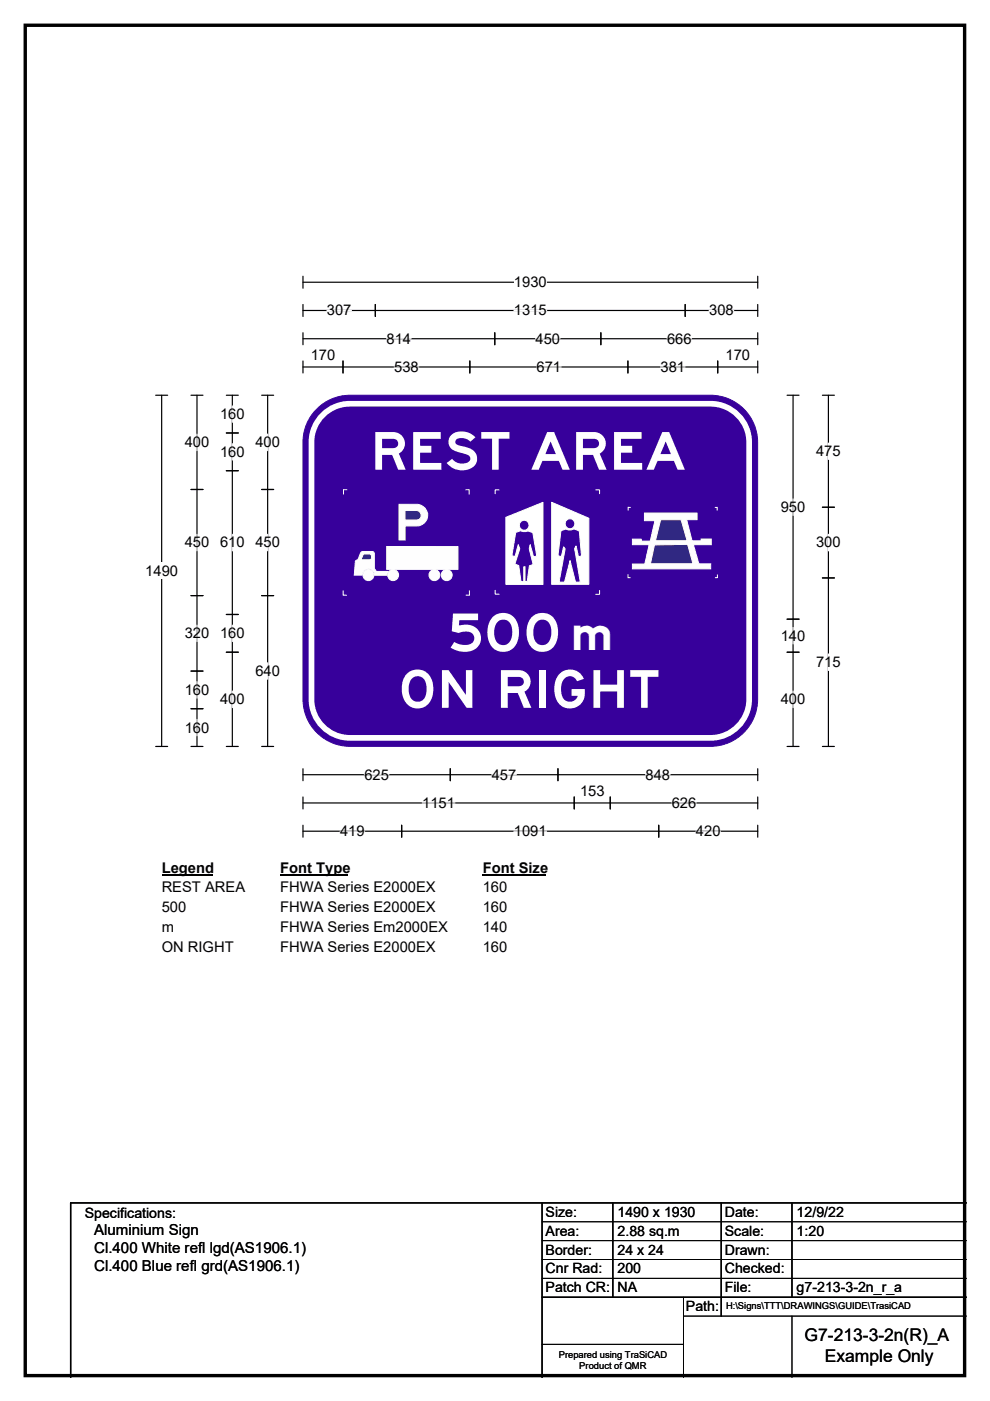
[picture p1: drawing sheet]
<svg xmlns="http://www.w3.org/2000/svg" width="210mm" height="297mm" viewBox="0 0 210 297" stroke-linecap="round" stroke-linejoin="round" font-family="sans-serif">
<path d="M5.4 5.4h199.2v286.3h-199.2z" fill="none" stroke="#000" stroke-width=".72"/>
<path d="M64.3 59.8h96.4M64.3 58.6v2.5M160.7 58.6v2.5" fill="none" stroke="#000" stroke-width=".25"/>
<path d="M109 58.1h7v3.5h-7z" fill="#fff"/>
<g fill="none" stroke="#000" stroke-width=".25">
<path d="M64.3 65.8h96.4M64.3 64.6v2.5M64.3 70.5v2.6M64.3 76.5v2.6M64.3 71.8h96.4M64.3 77.8h96.4M72.7 76.5v2.6M79.6 64.6v2.5M99.7 76.5v2.6M104.9 70.5v2.6M127.4 70.5v2.6M133.2 76.5v2.6"/>
<path d="M145.3 64.6v2.5M152.2 76.5v2.6M160.7 64.6v2.5M160.7 76.5v2.6M160.7 70.5v2.6M33 83.8h2.6M34.3 83.8v74.5M33 158.3h2.6M64.3 163v2.5M64.3 169v2.5M64.3 175v2.5M64.3 164.3h96.4"/>
<path d="M64.3 170.2h96.4M64.3 176.2h96.4M85.2 175v2.5M95.5 163v2.5M118.3 163v2.5M121.8 169v2.5M129.4 169v2.5M139.7 175v2.5M160.7 163v2.5M160.7 169v2.5M160.7 175v2.5"/>
</g>
<g fill="none" stroke="#fff" stroke-width=".25">
<path d="M69.3 65.8h5.2M82 71.8h5.2M83.6 77.8h5.2M109 65.8h7M113.6 71.8h5.2M113.8 77.8h5.2M140.1 77.8h5.2M141.5 71.8h5.2M150.4 65.8h5.2M72.1 176.2h5.2M77.3 164.3h5.2M89.6 170.2h6.9"/>
<path d="M104.3 164.3h5.2M109 176.2h6.9M136.9 164.3h5.2M142.5 170.2h5.2M147.6 176.2h5.2"/>
</g>
<path d="M30.8 119.3h7v3.5h-7z" fill="#fff"/>
<g fill="none" stroke="#000" stroke-width=".25">
<path d="M40.5 83.8h2.6M41.8 83.8v74.5M48 83.8h2.5M48 91.8h2.5M48 99.8h2.5M49.3 83.8v74.5M55.5 83.8h2.5M56.8 83.8v74.5M166.9 83.8h2.6M168.2 83.8v74.5M174.4 83.8h2.6M175.7 83.8v74.5"/>
<path d="M40.5 103.8h2.6M55.5 103.8h2.5M174.4 107.5h2.6M40.5 126.3h2.6M48 130.3h2.5M48 138.3h2.5M55.5 126.3h2.5M166.9 138.3h2.6M166.9 131.3h2.6M174.4 122.5h2.6M40.5 142.3h2.6M40.5 150.3h2.6"/>
<path d="M40.5 158.3h2.6M48 158.3h2.5M55.5 158.3h2.5M166.9 158.3h2.6M174.4 158.3h2.6"/>
</g>
<g fill="none" stroke="#fff" stroke-width=".25">
<path d="M41.8 92v3.5M49.3 86.1v3.4M49.3 94.1v3.4M56.8 92v3.5M175.7 93.9v3.5M41.8 113.3v3.5M49.3 113.3v3.5M56.8 113.3v3.5M168.2 105.8v3.5M175.7 113.3v3.5M41.8 132.5v3.5M49.3 132.5v3.5"/>
<path d="M168.2 133v3.5M175.7 138.6v3.6M41.8 144.5v3.5M41.8 152.5v3.5M49.3 146.5v3.5M56.8 140.5v3.5M168.2 146.5v3.5"/>
</g>
<path d="M34.3 182.2h10.7v3.5h-10.7z" fill="#fff"/>
<path d="M34.3 185.5h10.7" fill="none" stroke="#000" stroke-width=".32"/>
<path d="M59.4 182.2h14.4v3.5h-14.4z" fill="#fff"/>
<path d="M59.4 185.5h14.4" fill="none" stroke="#000" stroke-width=".32"/>
<path d="M102.4 182.2h13.4v3.5h-13.4z" fill="#fff"/>
<path d="M102.4 185.5h13.4" fill="none" stroke="#000" stroke-width=".32"/>
<g fill="#fff">
<path d="M34.3 186.4h17.6v3.5h-17.6z"/>
<path d="M59.4 186.4h32.9v3.5h-32.9z"/>
<path d="M102.4 186.4h5.2v3.5h-5.2z"/>
<path d="M34.3 190.6h5.2v3.5h-5.2z"/>
<path d="M59.4 190.6h32.9v3.5h-32.9z"/>
<path d="M102.4 190.6h5.2v3.5h-5.2z"/>
<path d="M34.3 194.8h2.6v3.5h-2.6z"/>
<path d="M59.4 194.8h35.5v3.5h-35.5z"/>
<path d="M102.4 194.8h5.2v3.5h-5.2z"/>
<path d="M34.3 199h15.2v3.5h-15.2z"/>
<path d="M59.4 199h32.9v3.5h-32.9z"/>
<path d="M102.4 199h5.2v3.5h-5.2z"/>
</g>
<path d="M67.6 86.3a9.9 9.9 0 0 1 6.6-2.5h76.5a10 10 0 0 1 10 10v54.5a10 10 0 0 1-10 9.9h-76.5a10 10 0 0 1-9.9-9.9v-54.5a9.9 9.9 0 0 1 3.3-7.5z" fill-rule="evenodd" fill="#37009b" stroke="#37009b" stroke-width=".21"/>
<path d="M68.5 88a8.1 8.1 0 0 1 5.7-2.4h76.5a8.2 8.2 0 0 1 8.2 8.2v54.5a8.2 8.2 0 0 1-8.2 8.1h-76.5a8.2 8.2 0 0 1-8.1-8.1v-54.5a8.1 8.1 0 0 1 2.4-5.8z" fill="none" stroke="#fff" stroke-width="1.2"/>
<path d="M107.3 109.7v14.2h7.9v-17.4zM117 106.5l7.9 3.4v14h-7.9zM110.1 111.4a1.05 1.05 0 0 0 2.1 0 1.05 1.05 0 0 0-2.1 0zM119.8 111.1a1.05 1.05 0 0 0 2.1 0 1.05 1.05 0 0 0-2.1 0zM109.4 112.9l-.8 4.9 .6 .2 .7-2.5 .4 .8-1.1 3.3 .8 .3 .5 3.4h.6v-3.1h.3v3.1h.4l.5-3.3 .8-.3-.9-3.4 .3-.8 .7 2.5 .7-.1-.9-5-1.1-.3-.9 .1-.6-.2zM119 112.5l1.1-.3 .9 .2 .8-.3 1.1 .5 .4 5.3-.6 .1-.5-2.3-.3 .6 1.2 7.1h-1l-1.2-4.5-1.2 4.5h-1.1l1.3-7-.4-.5-.4 2.1-.8-.2z" fill-rule="evenodd" fill="#fff"/>
<g fill="none" stroke="#fff" stroke-width=".21">
<path d="M105.9 103.9h-.9v.8M107.3 109.7l7.9-3.2v17.4h-7.9zM109.4 112.9l1-.4 .6 .2 .9-.1 1.1 .3 .9 5-.7 .1-.7-2.5-.3 .8 .9 3.4-.8 .3-.5 3.3h-.4v-3.1h-.3v3.1h-.6l-.5-3.4-.8-.3 1.1-3.3-.4-.8-.7 2.5-.6-.2zM117 106.5l7.9 3.4v14h-7.9zM119 112.5l1.1-.3 .9 .2 .8-.3 1.1 .5 .4 5.3-.6 .1-.5-2.3-.3 .6 1.2 7.1h-1l-1.2-4.5-1.2 4.5h-1.1l1.3-7-.4-.5-.4 2.1-.8-.2zM126.3 103.9h.9v.8M105 125.2v.8h.9M127.2 125.2v.8h-.9"/>
<circle cx="111.2" cy="111.4" r="1.05"/>
<circle cx="120.9" cy="111.1" r="1.04"/>
</g>
<path d="M133.8 107.6h-.6v.6M133.2 121.8v.7h.5" fill="none" stroke="#fefefe" stroke-width=".21"/>
<path d="M136.7 108.8h11.1v1.4h-2.2l1.2 4.5h2l-.1-.4h2.2v1.2h-3.8l1.1 4h2.5v1.1h-16.6v-1h2.7l.9-4.1h-3.6v-1.2h1.9v.4h1.9l1-4.3h-2.2z" fill-rule="evenodd" fill="#fefefe" stroke="#fefefe" stroke-width=".21"/>
<g fill="#302882" stroke="#fefefe" stroke-width=".21">
<path d="M140.1 110.2h4.4l1.2 4.4h-6.7z" fill-rule="evenodd"/>
<path d="M138.8 115.5l7-.1 1.2 4.1h-9z" fill-rule="evenodd"/>
</g>
<path d="M73.6 103.8h-.7v1M98.7 103.8h.8v1M151.6 107.6h.5v.6M72.8 125.2v1h.8M99.6 125.2v1h-.8M152.2 121.8v.7h-.6" fill="none" stroke="#fefefe" stroke-width=".21"/>
<g fill="#fefefe" stroke="#fefefe" stroke-width=".21">
<path d="M76.5 117.1l.5-.2 2.2 .1 .2 .3v3.3l.4 .6h2.5l-.3 .8h-2.6a1.31 1.31 0 0 0-1.3-1.4 1.31 1.31 0 0 0-1.3 1.3h-1.7l.3-2.9 .5-.4z" fill-rule="evenodd"/>
<circle cx="78.1" cy="121.9" r="1.16"/>
<circle cx="83.4" cy="121.9" r="1.17"/>
</g>
<path d="M77.1 117.5l1.6 .1v.9l-.3 .2h-1.6l-.2-.1z" fill-rule="evenodd" fill="#302882" stroke="#fefefe" stroke-width=".21"/>
<g fill="#fefefe" stroke="#fefefe" stroke-width=".21">
<path d="M82 115.9h15.1v4.8h-15.1z" fill-rule="evenodd"/>
<path d="M84.6 106.9h4a2.3 2.3 0 0 1 2.1 2.3 2.3 2.3 0 0 1-2.2 2.3h-2.6v3h-1.3z" fill-rule="evenodd"/>
<circle cx="92.1" cy="121.9" r="1.17"/>
<circle cx="94.7" cy="121.9" r="1.17"/>
</g>
<path d="M85.9 108.2h2.6a1.01 1.01 0 0 1 .8 1.1 1.01 1.01 0 0 1-.9 1h-2.5z" fill-rule="evenodd" fill="#302882" stroke="#fefefe" stroke-width=".21"/>
<path d="M115 255v37M130 255v20M153 255v24M168 255v20M205 255h-190v37M115 275h90" fill="none" stroke="#000" stroke-width=".3"/>
<path d="M115 259h90M115 263h90M115 267h90M115 271h90M145 279h60M145 275v17M168 279v13M115 285h30" fill="none" stroke="#000" stroke-width=".21"/>
<g font-size="11.1" fill="#fff">
<text x="78.6" y="99.6">REST AREA</text>
<text x="95" y="138.1">500</text>
<text x="84.4" y="150.1">ON RIGHT</text>
</g>
<text font-size="9.7" fill="#fff" x="120.4" y="137.9">m</text>
<g font-size="3.7">
<text x="170.7" y="284.4">G7-213-3-2n(R)_A</text>
<text x="175" y="288.9">Example Only</text>
</g>
<g font-size="3.2">
<text x="20" y="261.9">Aluminium Sign</text>
<text x="20" y="265.7">Cl.400 White refl lgd(AS1906.1)</text>
<text x="20" y="269.6">Cl.400 Blue refl grd(AS1906.1)</text>
</g>
<g font-size="3.1">
<text x="109" y="60.9">1930</text>
<text x="69.3" y="66.9">307</text>
<text x="109" y="66.9">1315</text>
<text x="150.4" y="66.9">308</text>
<text x="65.9" y="76.4">170</text>
<text x="82" y="72.9">814</text>
<text x="113.6" y="72.9">450</text>
<text x="141.5" y="72.9">666</text>
<text x="153.9" y="76.4">170</text>
<text x="83.6" y="78.9">538</text>
<text x="113.8" y="78.9">671</text>
<text x="140.1" y="78.9">381</text>
<text x="46.7" y="88.9">160</text>
<text x="39.2" y="94.8">400</text>
<text x="54.2" y="94.8">400</text>
<text x="46.7" y="96.9">160</text>
<text x="173.1" y="96.7">475</text>
<text x="165.6" y="108.6">950</text>
<text x="39.2" y="116.1">450</text>
<text x="46.7" y="116.1">610</text>
<text x="54.2" y="116.1">450</text>
<text x="173.1" y="116.1">300</text>
<text x="30.8" y="122.1">1490</text>
<text x="39.2" y="135.3">320</text>
<text x="46.7" y="135.3">160</text>
<text x="165.6" y="135.8">140</text>
<text x="54.2" y="143.3">640</text>
<text x="173.1" y="141.4">715</text>
<text x="39.2" y="147.3">160</text>
<text x="46.7" y="149.3">400</text>
<text x="165.6" y="149.3">400</text>
<text x="39.2" y="155.3">160</text>
<text x="77.3" y="165.3">625</text>
<text x="104.3" y="165.3">457</text>
<text x="136.9" y="165.3">848</text>
<text x="89.6" y="171.3">1151</text>
<text x="123" y="168.8">153</text>
<text x="142.5" y="171.3">626</text>
<text x="72.1" y="177.3">419</text>
<text x="109" y="177.3">1091</text>
<text x="147.6" y="177.3">420</text>
<text x="34.3" y="185">Legend</text>
<text x="59.4" y="185">Font Type</text>
<text x="102.4" y="185">Font Size</text>
<text x="34.3" y="189.2">REST AREA</text>
<text x="59.4" y="189.2">FHWA Series E2000EX</text>
<text x="102.4" y="189.2">160</text>
<text x="34.3" y="193.4">500</text>
<text x="34.3" y="197.6">m</text>
<text x="59.4" y="193.4">FHWA Series E2000EX</text>
<text x="59.4" y="197.6">FHWA Series Em2000EX</text>
<text x="102.4" y="193.4">160</text>
<text x="102.4" y="197.6">140</text>
<text x="34.3" y="201.8">ON RIGHT</text>
<text x="59.4" y="201.8">FHWA Series E2000EX</text>
<text x="102.4" y="201.8">160</text>
</g>
<g font-size="3">
<text x="115.7" y="258">Size:</text>
<text x="131" y="258">1490 x 1930</text>
<text x="153.7" y="258">Date:</text>
<text x="169" y="258">12/9/22</text>
<text x="18" y="258.2">Specifications:</text>
<text x="115.7" y="262">Area:</text>
<text x="131" y="262">2.88 sq.m</text>
<text x="153.7" y="262">Scale:</text>
<text x="169" y="262">1:20</text>
<text x="115.7" y="266">Border:</text>
<text x="115.7" y="270">Cnr Rad:</text>
<text x="131" y="266">24 x 24</text>
<text x="131" y="270">200</text>
<text x="153.7" y="266">Drawn:</text>
<text x="153.7" y="270">Checked:</text>
<text x="115.7" y="274">Patch CR:</text>
<text x="131" y="274">NA</text>
<text x="153.7" y="274">File:</text>
<text x="169" y="274">g7-213-3-2n_r_a</text>
<text x="145.5" y="278">Path:</text>
</g>
<g font-size="2">
<text x="154" y="277.6">H:\Signs\TTT\DRAWINGS\GUIDE\TrasiCAD</text>
<text x="118.5" y="287.8">Prepared using TraSiCAD</text>
<text x="122.9" y="290.2">Product of QMR</text>
</g>
</svg>
